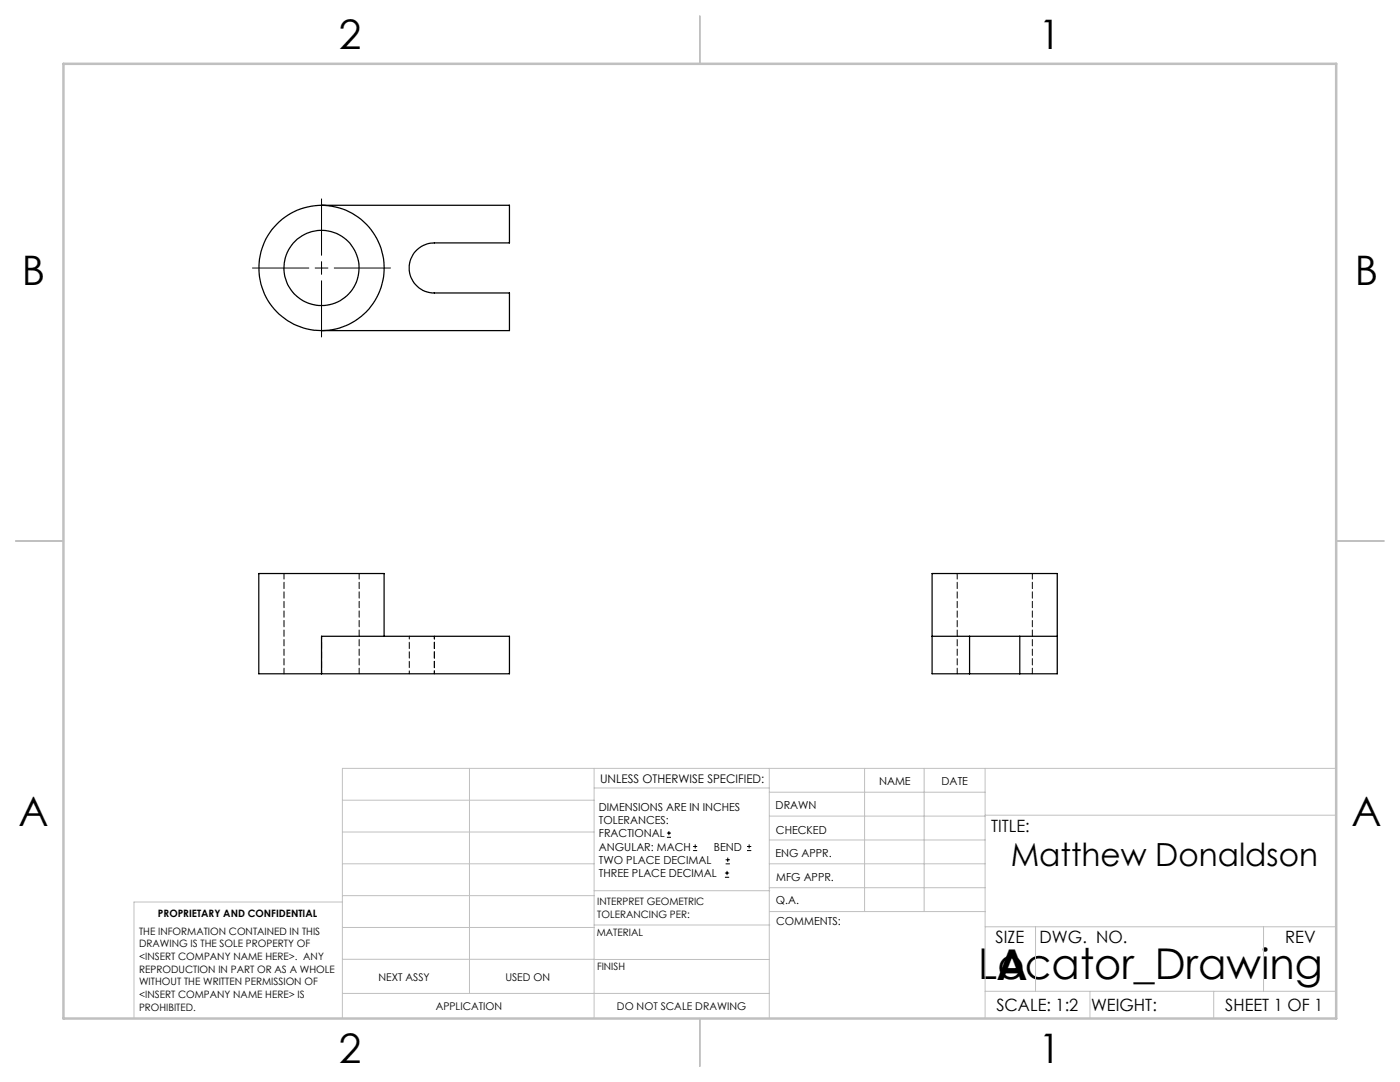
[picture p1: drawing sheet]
<svg xmlns="http://www.w3.org/2000/svg" width="279mm" height="216mm" viewBox="0 0 279 216" stroke-linecap="round" stroke-linejoin="round" font-family="sans-serif">
<g fill="none" stroke="#000" stroke-width=".2">
<path d="M64.2 39.7v11.2M50.4 53.5h11.2M62.9 53.5h2.5M64.2 52.2v2.6M64.2 56v11.2M66.7 53.5h11.2M133.1 167.1h.8M133.1 166.2h.8M133.5 165.8v.9M138.3 169.7h.8M138.3 168.9h.8M138.7 168.5v.8"/>
<path d="M144.7 175h.8M144.7 174.2h.8M144.8 172.4h.9M144.8 171.6h.9M145.1 173.8v.8M145.2 171.1v.9M149.1 169.7h.8M149.1 168.9h.8M149.5 168.5v.8"/>
</g>
<g fill="none" stroke="#c0c0c0" stroke-width=".2">
<path d="M68.3 159.7h50.3M93.7 153.3v44.9M118.6 153.3v49.9M118.6 157.2h34.9M153.5 153.3v49.9M153.5 158.1h43.1M172.5 153.3v28.6M184.4 153.3v28.6M196.6 153.3v49.9M266.7 153.3h-198.4v49.9M68.3 178.7h50.3M68.3 172.4h50.3"/>
<path d="M68.3 166h50.3M68.3 180h-41.6v23.2M118.6 177.7h35M153.5 167.6h43.1M153.5 162.8h43.1M153.5 172.4h43.1M153.5 177.1h43.1M196.6 162.7h70.1M68.3 198.2h85.2M68.3 191.4l85.2 .1M68.3 185.1h50.3M118.6 184.6h35"/>
<path d="M153.6 181.9h43M196.6 197.8h70.1M196.6 184.9h70.1M206.7 184.9v12.9M217.5 197.8v5.4M242.2 197.8v5.4M252.2 184.9v12.9"/>
</g>
<path d="M139.7 3.2v9.5M3.1 107.9h9.6M266.7 107.9h9.5M139.7 203.2v9.6" fill="none" stroke="#c0c0c0" stroke-width=".25"/>
<path d="M12.7 12.7h254v190.5h-254z" fill="none" stroke="#c0c0c0" stroke-width=".5"/>
<g fill="none" stroke="#000" stroke-width=".25">
<path d="M64.2 41h37.5v7.5h-15a5 5 0 0 0-5 5 5 5 0 0 0 5 5h15v7.5h-37.5M64.2 127h37.5v7.4h-37.5zM76.7 127v-12.6h-25.1v20h12.6M186 127h7.5M193.5 134.4h10M193.5 127h10M193.5 134.4h-7.5v-20h25v20h-7.5M193.5 127v7.4M203.5 127h7.5M203.5 127v7.4"/>
<circle cx="64.1" cy="53.5" r="12.5"/>
<circle cx="64.2" cy="53.5" r="7.5"/>
</g>
<path d="M64.2 126.9v7.5M81.7 126.9v7.5M86.7 134.4v-7.5" fill="none" stroke="#000" stroke-width=".2" stroke-dasharray="1.3 .6" stroke-dashoffset=".7"/>
<path d="M56.7 114.4v20M191 114.4v20M71.7 134.4v-20M206 134.4v-20" fill="none" stroke="#000" stroke-width=".2" stroke-dasharray="1.3 .6" stroke-dashoffset=".2"/>
<g font-size="8.5">
<text x="195.2" y="195.4">Locator_Drawing</text>
<text x="198.9" y="195.5">A</text>
</g>
<g font-size="8.1">
<text x="67.6" y="9.7">2</text>
<text x="207.3" y="9.7">1</text>
<text x="4.4" y="57">B</text>
<text x="270.4" y="57">B</text>
<text x="3.7" y="164.9">A</text>
<text x="269.7" y="164.9">A</text>
<text x="67.6" y="212.2">2</text>
<text x="207.3" y="212.2">1</text>
</g>
<text font-size="6.3" x="201.7" y="172.9">Matthew Donaldson</text>
<g font-size="3.4">
<text x="197.8" y="166">TITLE:</text>
<text x="198.7" y="188.1">SIZE</text>
<text x="207.5" y="188.1">DWG. NO.</text>
<text x="256.5" y="188.2">REV</text>
<text x="198.8" y="201.7">SCALE: 1:2</text>
<text x="217.7" y="201.8">WEIGHT:</text>
<text x="244.5" y="201.7">SHEET 1 OF 1</text>
</g>
<text font-size="2.4" x="119.8" y="156.2">UNLESS OTHERWISE SPECIFIED:</text>
<g font-size="2.2">
<text x="119.5" y="161.8">DIMENSIONS ARE IN INCHES</text>
<text x="154.8" y="161.4">DRAWN</text>
<text x="175.4" y="156.6">NAME</text>
<text x="187.9" y="156.7">DATE</text>
<text x="119.5" y="164.4">TOLERANCES:</text>
<text x="119.5" y="167.1">FRACTIONAL</text>
<text x="154.9" y="166.3">CHECKED</text>
<text x="119.5" y="169.7">ANGULAR: MACH</text>
<text x="119.5" y="172.4">TWO PLACE DECIMAL</text>
<text x="142.5" y="169.7">BEND</text>
<text x="154.8" y="171">ENG APPR.</text>
<text x="119.5" y="175">THREE PLACE DECIMAL</text>
<text x="154.9" y="175.7">MFG APPR.</text>
<text x="154.9" y="180.4">Q.A.</text>
<text x="154.9" y="184.6">COMMENTS:</text>
</g>
<g font-size="2.1">
<text x="75.5" y="195.7">NEXT ASSY</text>
<text x="100.9" y="195.7">USED ON</text>
<text x="86.9" y="201.5">APPLICATION</text>
<text x="123.1" y="201.6">DO NOT SCALE DRAWING</text>
</g>
<g font-size="2">
<text x="31.5" y="182.9">PROPRIETARY AND CONFIDENTIAL</text>
<text x="119.2" y="180.6">INTERPRET GEOMETRIC</text>
<text x="119.2" y="183.1">TOLERANCING PER:</text>
<text x="27.8" y="186.5">THE INFORMATION CONTAINED IN THIS</text>
<text x="27.8" y="189">DRAWING IS THE SOLE PROPERTY OF</text>
<text x="27.8" y="191.6">&lt;INSERT COMPANY NAME HERE&gt;. ANY</text>
<text x="119.1" y="186.7">MATERIAL</text>
<text x="27.8" y="194.1">REPRODUCTION IN PART OR AS A WHOLE</text>
<text x="27.8" y="196.6">WITHOUT THE WRITTEN PERMISSION OF</text>
<text x="119.1" y="193.5">FINISH</text>
<text x="27.8" y="199.1">&lt;INSERT COMPANY NAME HERE&gt; IS</text>
<text x="27.8" y="201.7">PROHIBITED.</text>
</g>
</svg>
